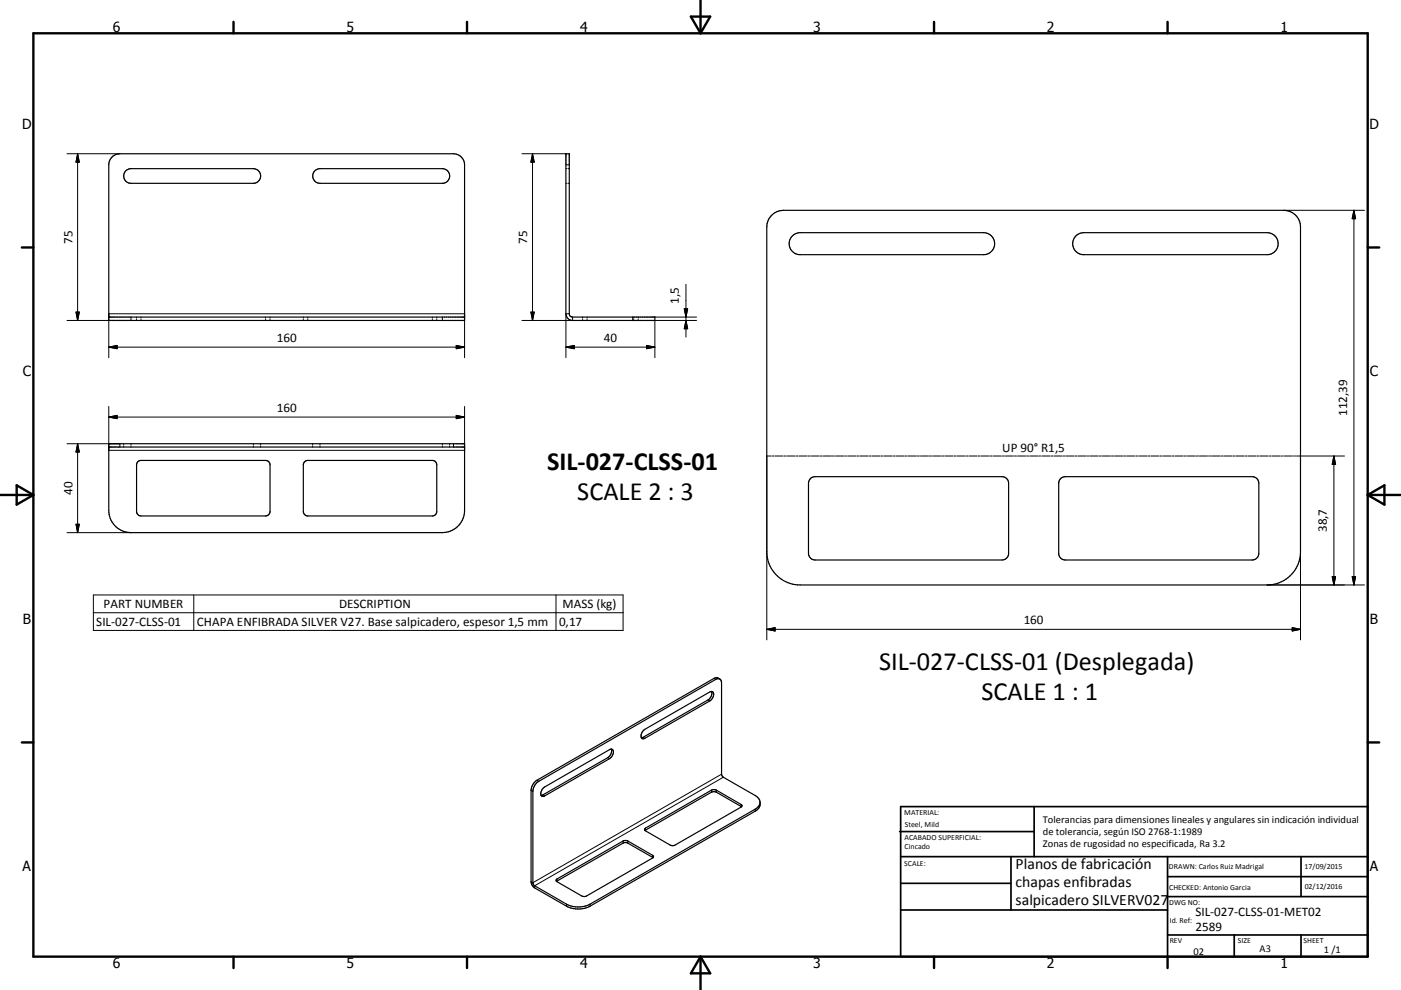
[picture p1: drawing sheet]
<svg xmlns="http://www.w3.org/2000/svg" width="420mm" height="297mm" viewBox="0 0 420 297" stroke-linecap="round" stroke-linejoin="round" font-family="sans-serif">
<g fill="none" stroke="#000" stroke-width=".36">
<path d="M33.6 47.1l1.1-.7 1.2-.3h100.1a3.4 3.4 0 0 1 3.3 3.4v46.6h-106.7v-46.6l.3-1.3zM37.6 51.3l1-.6 .7-.1h36.7a2.2 2.2 0 0 1 2.1 2.2 2.2 2.2 0 0 1-2.1 2.2h-36.7a2.21 2.21 0 0 1-2-1.3 2.21 2.21 0 0 1 .3-2.4zM94.3 51.3l.9-.6 .7-.1h36.7a2.2 2.2 0 0 1 2.2 2.2 2.2 2.2 0 0 1-2.2 2.2h-36.7a2.21 2.21 0 0 1-2-1.3 2.21 2.21 0 0 1 .4-2.4zM169.7 46.1h1l.1 48.5 .2 .3 .7 .2h24.6v1h-24.6a2.02 2.02 0 0 1-2-2zM231.5 64.4l1.4-.9 2-.4h150a5 5 0 0 1 5 5v97.4a10 10 0 0 1-10 10h-140a10 10 0 0 1-10-10v-97.4a5 5 0 0 1 1.6-3.7zM237.6 70.8l1-.7 1.3-.3h55a3.3 3.3 0 0 1 3.3 3.3 3.3 3.3 0 0 1-3.3 3.3h-55a3.3 3.3 0 0 1-3.1-2 3.3 3.3 0 0 1 .8-3.6zM322.6 70.8l1-.7 1.3-.3h55a3.3 3.3 0 0 1 3.3 3.3 3.3 3.3 0 0 1-3.3 3.3h-55a3.3 3.3 0 0 1-3.1-2 3.3 3.3 0 0 1 .8-3.6zM32.6 95.1h106.7M32.6 133.1h106.7v20a6.7 6.7 0 0 1-6.7 6.7h-93.3a6.7 6.7 0 0 1-6.7-6.7zM32.6 134.1h106.7M41.3 138.5l1-.4h37.3a1.35 1.35 0 0 1 1.4 1.4v13.9a1.38 1.38 0 0 1-1.4 1.4h-37.3a1.34 1.34 0 0 1-1.4-1.4v-13.9zM91.3 138.5l1-.4h37.3a1.3 1.3 0 0 1 1.3 1.4v13.9a1.34 1.34 0 0 1-1.3 1.4h-37.3a1.38 1.38 0 0 1-1.4-1.4v-13.9z"/>
<path d="M243.1 143.5l1.3-.5h56a1.99 1.99 0 0 1 2 2v21a1.99 1.99 0 0 1-2 2h-56a1.98 1.98 0 0 1-2-2v-21l.1-.7zM318.1 143.5l1.3-.5h56a1.98 1.98 0 0 1 2 2v21a1.98 1.98 0 0 1-2 2h-56a1.98 1.98 0 0 1-2-2v-21l.3-1zM192.9 219.1l19.9-11.5a.85 .85 0 0 1 1.1 .2 .85 .85 0 0 1-.1 1.1l-1 1.4-19.5 11.2a.79 .79 0 0 1-1-.1 .79 .79 0 0 1-.1-1zM213.3 207.4a2.24 2.24 0 0 1-1 2.6l-20 11.3M215.8 203.7l-.9-.4-.9 .2-53 30.6a3.9 3.9 0 0 0-1.8 3v27.4a2.37 2.37 0 0 0 1.1 1.9l9.5 5.5a7.8 7.8 0 0 0 7.1 0l49.5-28.5a2.6 2.6 0 0 0 1.5-2.4 2.6 2.6 0 0 0-1.5-2.3l-9.5-5.5-.6-.8v-27.5a1.08 1.08 0 0 0-.5-1.2 1.08 1.08 0 0 0-1.2 .1l-53.1 30.6a3.8 3.8 0 0 0-1.7 3v27.8l.4 .5 9.6 5.6a7.8 7.8 0 0 0 7.1 0l49.5-28.5 .9-.8 .6-1.1M162.9 236.4l19.8-11.5a.86 .86 0 0 1 1.2 .2 .86 .86 0 0 1-.1 1.2l-1.1 1.3-19.4 11.2a.78 .78 0 0 1-1-.1 .78 .78 0 0 1-.1-1zM183.3 224.7a2.27 2.27 0 0 1-1.1 2.6l-20 11.4M195.8 257.3l-20.1 11.6-1.3-.1-7.5-4.4M195.8 257.3l-7.7-4.5h-.9l-20.3 11.6M195.8 257.3l.1-.4-.3-.3-7.4-4.3-1-.1-20.2 11.5-.3 .4 .2 .3M222.3 242l-20.3 11.7-1-.1-7.6-4.4M222.3 242l-7.5-4.4-1.1-.1-20.3 11.7"/>
<path d="M222.3 242l.1-.3-.2-.4-7.4-4.3-1.1-.1-20.2 11.5-.3 .4 .2 .4"/>
</g>
<g fill="none" stroke="#000" stroke-width=".3">
<path d="M20.1 46.1h15.8M23.3 46.1l.5 2.5h-1zM23.3 46.1v50M156.5 46.1h13.2M159.7 46.1v50M159.7 46.1l.5 2.5h-1zM169.7 49.5h1M169.7 55h.3M169.7 50.6h.3M170.3 55h.4M170.3 50.6h.4M384.9 63.1h24.2"/>
<path d="M405.9 63.1v112.4M405.9 63.1l.5 2.5h-1zM22.8 93.6h1l-.5 2.5zM39.3 95.1v1h-19.2M40.9 95.1v.4M40.9 95.8v.3M42.3 95.1v.4M42.3 95.8v.3M79.6 95.1v.4M79.6 95.8v.3M81 95.1v.4M81 95.8v.3"/>
<path d="M90.9 95.1v.4M90.9 95.8v.3M92.3 95.1v.4M92.3 95.8v.3M129.6 95.1v.4M129.6 95.8v.3M130.9 95.1v.4M130.9 95.8v.3M132.6 95.1v1M159.2 93.6h1l-.5 2.5zM170.7 94.1h-1v13.2M171.7 95.1v1h-15.2"/>
<path d="M174.7 95.1v.4M174.7 95.8v.3M176 95.1v.4M176 95.8v.3M189.7 95.1v1M190 95.1v.4M190 95.8v.3M191.3 95.1v.4M191.3 95.8v.3M196.3 95.1h12.5M205.1 92.6h1.1l-.5 2.5zM205.7 85.3v15.9"/>
<path d="M205.7 96.1l.5 2.5h-1.1zM208.8 96.1h-12.5v11.2M32.6 107.3v-13.2h106.7v13.2M32.6 104.1h106.7M32.6 104.1l2.5-.5v1zM136.8 103.6l2.5 .5-2.5 .5zM169.7 104.1h26.6M169.7 104.1l2.5-.5v1zM193.8 103.6l2.5 .5-2.5 .5zM20.1 133.1h15.8v1M23.3 133.1v26.7M23.3 133.1l.5 2.5h-1z"/>
<path d="M32.6 122v13.1h106.7v-13.1M32.6 125.1l2.5-.5v1zM32.6 125.1h106.7M37.1 133.1v.4M37.1 133.8v.3M39.3 133.1v.4M39.3 133.8v.3M76 133.1v.4M76 133.8v.3M78.1 133.1v.4M78.1 133.8v.3M93.7 133.1v.4"/>
<path d="M93.7 133.8v.3M95.9 133.1v.4M95.9 133.8v.3M132.6 133.1v.4M132.6 133.8v.3M134.8 133.1v.4M134.8 133.8v.3M136 133.1v1M136.8 124.6l2.5 .5-2.5 .5zM231.1 136.8h-1.2v55.2M231.4 136.8h.6M232.3 136.8h2.4"/>
<path d="M235 136.8h.7M236 136.8h2.4M238.7 136.8h.6M239.6 136.8h2.4M242.3 136.8h.6M243.2 136.8h2.4M245.9 136.8h.7M246.9 136.8h2.4M249.6 136.8h.6M250.5 136.8h2.4M253.2 136.8h.6M254.1 136.8h2.5"/>
<path d="M256.9 136.8h.6M257.8 136.8h2.4M260.5 136.8h.6M261.4 136.8h2.4M264.1 136.8h.6M265 136.8h2.5M267.8 136.8h.6M268.7 136.8h2.4M271.4 136.8h.6M272.3 136.8h2.5M275.1 136.8h.5M275.9 136.8h2.5"/>
<path d="M278.7 136.8h.6M279.6 136.8h2.4M282.3 136.8h.6M283.2 136.8h2.4M286 136.8h.6M286.9 136.8h2.4M289.6 136.8h.6M290.5 136.8h2.4M293.2 136.8h.6M294.1 136.8h2.5M296.9 136.8h.6M297.8 136.8h2.4"/>
<path d="M300.5 136.8h.6M301.4 136.8h2.4M304.1 136.8h.7M305.1 136.8h2.4M307.8 136.8h.6M308.7 136.8h2.4M311.4 136.8h.6M312.3 136.8h2.4M315 136.8h.6M316 136.8h2.4M318.7 136.8h.6M319.6 136.8h2.4"/>
<path d="M322.3 136.8h.6M323.2 136.8h2.5M326 136.8h.6M326.9 136.8h2.4M329.6 136.8h.6M330.5 136.8h2.4M333.2 136.8h.6M334.1 136.8h2.5M336.9 136.8h.6M337.8 136.8h2.4M340.5 136.8h.6M341.4 136.8h2.4"/>
<path d="M344.2 136.8h.6M345.1 136.8h2.4M347.8 136.8h.6M348.7 136.8h2.4M351.4 136.8h.6M352.3 136.8h2.4M355 136.8h.7M356 136.8h2.4M358.7 136.8h.6M359.6 136.8h2.4M362.3 136.8h.6M363.2 136.8h2.5"/>
<path d="M366 136.8h.6M366.9 136.8h2.4M369.6 136.8h.6M370.5 136.8h2.4M373.2 136.8h.6M374.2 136.8h2.4M376.9 136.8h.6M377.8 136.8h2.4M380.5 136.8h.6M381.4 136.8h2.5M384.2 136.8h.5M385 136.8h2.5"/>
<path d="M387.8 136.8h.6M388.7 136.8h14.4M389.9 136.8v55.2M399.9 136.8v38.7M399.9 136.8l.5 2.5h-1zM20.1 159.8h19.2M22.8 157.3h1l-.5 2.5zM28 178.5h158.8v10.6h-158.8zM58.1 178.5v10.6M166.7 178.5v10.6M379.9 175.5h29.2M399.4 173h1l-.5 2.5z"/>
<path d="M405.4 173h1l-.5 2.5zM28 183.8h158.8M229.9 188.8h160M229.9 188.8l2.5-.5v1zM387.4 188.3l2.5 .5-2.5 .5zM212.3 210l.5 .3M214 203.5l.6 .3M159.2 237.1l.6 .3M161 234.1l.5 .3M162.8 238.5l.5 .3M182.2 227.3l.5 .3M192.8 221.2l.5 .3"/>
<path d="M213.3 237v.6M214.8 237v.6M216.3 232.3l-56.5 32.5-.6-.3M216.9 233.2l-56.6 32.5v.7M186.8 252.3v.6M188.2 252.3v.6M193.5 248.4v.7M195.6 256.6v.6M222.2 241.3v.6M226.4 242.8v.6M167 263.7v.6M169.8 271.3v.6"/>
<path d="M176.9 271.3v.6"/>
</g>
<g fill="none" stroke="#000" stroke-width=".71">
<path d="M10 10h400v277h-400zM70 6.6v3.4M140 6.6v3.4M207.1 5h5.8l-2.9 5zM210 0v10M280 6.6v3.4M350 6.6v3.4M6.6 74.2h3.4M410 74.2h3.5M0 148.5h10M5 145.6l5 2.9-5 2.9zM410 148.5h10.1"/>
<path d="M410 148.5l5.1-2.9v5.8zM6.6 222.7h3.4M410 222.7h3.5M70 287v3.4M140 287v3.4M210 287v10M210 287l2.9 5h-5.8zM280 287v3.4M350 287v3.4"/>
</g>
<g fill="none" stroke="#000" stroke-width=".51">
<path d="M269.7 249.5h40.3M270 242h140v45h-140zM270 257h140M303.1 257v16M310 242v15M350 257v30M390.1 257v12M270 265h33.1M270 273h80M350 269h60M350 263h60M350 280.5h60"/>
<path d="M370 280.5v6.5M390.1 280.5v6.5"/>
</g>
<g fill="#000" stroke="#000" stroke-width=".3">
<path d="M23.3 46.1l.5 2.5h-1zM159.7 46.1l.5 2.5h-1zM405.9 63.1l.5 2.5h-1zM22.8 93.6h1l-.5 2.5zM159.2 93.6h1l-.5 2.5zM205.1 92.6h1.1l-.5 2.5zM205.7 96.1l.5 2.5h-1.1zM32.6 104.1l2.5-.5v1zM136.8 103.6l2.5 .5-2.5 .5zM169.7 104.1l2.5-.5v1zM193.8 103.6l2.5 .5-2.5 .5zM23.3 133.1l.5 2.5h-1z"/>
<path d="M32.6 125.1l2.5-.5v1zM136.8 124.6l2.5 .5-2.5 .5zM399.9 136.8l.5 2.5h-1zM22.8 157.3h1l-.5 2.5zM399.4 173h1l-.5 2.5zM405.4 173h1l-.5 2.5zM229.9 188.8l2.5-.5v1zM387.4 188.3l2.5 .5-2.5 .5z"/>
</g>
<g font-size="7.9">
<text x="164" y="141">SIL-027-CLSS-01</text>
<text x="173.1" y="149.9">SCALE 2 : 3</text>
<text x="263.6" y="201.1">SIL-027-CLSS-01 (Desplegada)</text>
<text x="294.2" y="210.1">SCALE 1 : 1</text>
</g>
<g font-size="4.7">
<text x="304.5" y="260.9">Planos de fabricación</text>
<text x="304.5" y="266.2">chapas enfibradas</text>
<text x="304.5" y="271.6">salpicadero SILVERV027</text>
</g>
<g font-size="4.2">
<text x="33.9" y="9.6">6</text>
<text x="103.9" y="9.6">5</text>
<text x="173.9" y="9.6">4</text>
<text x="243.8" y="9.6">3</text>
<text x="313.9" y="9.6">2</text>
<text x="383.9" y="9.6">1</text>
<text x="6.7" y="38.7">D</text>
<text x="410.5" y="38.7">D</text>
<text x="6.9" y="112.9">C</text>
<text x="410.7" y="112.9">C</text>
<text x="6.9" y="187.1">B</text>
<text x="410.7" y="187.1">B</text>
<text x="6.8" y="261.4">A</text>
<text x="410.7" y="261.4">A</text>
<text x="33.9" y="290.4">6</text>
<text x="103.9" y="290.4">5</text>
<text x="173.9" y="290.4">4</text>
<text x="243.8" y="290.4">3</text>
<text x="313.9" y="290.4">2</text>
<text x="383.9" y="290.4">1</text>
</g>
<g font-size="3.9">
<text x="21.8" y="73.2" transform="rotate(-90 21.8 73.2)">75</text>
<text x="158.1" y="73.2" transform="rotate(-90 158.1 73.2)">75</text>
<text x="203.5" y="91.1" transform="rotate(-90 203.5 91.1)">1,5</text>
<text x="83" y="102.6">160</text>
<text x="181" y="102.6">40</text>
<text x="83" y="123.6">160</text>
<text x="403.9" y="124.8" transform="rotate(-90 403.9 124.8)">112,39</text>
<text x="300.5" y="135.6">UP 90° R1,5</text>
<text x="21.8" y="148.5" transform="rotate(-90 21.8 148.5)">40</text>
<text x="397.8" y="159.6" transform="rotate(-90 397.8 159.6)">38,7</text>
<text x="31.1" y="182.4">PART NUMBER</text>
<text x="101.7" y="182.4">DESCRIPTION</text>
<text x="168.7" y="182.5">MASS (kg)</text>
<text x="28.9" y="187.7">SIL-027-CLSS-01</text>
<text x="59" y="187.8">CHAPA ENFIBRADA SILVER V27. Base salpicadero, espesor 1,5 mm</text>
<text x="167.6" y="187.7">0,17</text>
<text x="306.9" y="187.2">160</text>
<text x="358.4" y="274.9">SIL-027-CLSS-01-MET02</text>
<text x="358.4" y="279.4">2589</text>
</g>
<g font-size="3.1">
<text x="312.7" y="246.8">Tolerancias para dimensiones lineales y angulares sin indicación individual</text>
<text x="312.7" y="250.4">de tolerancia, según ISO 2768-1:1989</text>
<text x="312.7" y="254">Zonas de rugosidad no especificada, Ra 3.2</text>
<text x="357.8" y="286.5">02</text>
<text x="377.6" y="285.6">A3</text>
<text x="396.9" y="285.9">1 /1</text>
</g>
<g font-size="2.4">
<text x="271.1" y="244.4">MATERIAL:</text>
<text x="271.2" y="252">ACABADO SUPERFICIAL:</text>
<text x="271.3" y="248">Steel, Mild</text>
<text x="271.2" y="254.7">Cincado</text>
<text x="271.1" y="259.7">SCALE:</text>
<text x="350.4" y="260.8">DRAWN: Carlos Ruiz Madrigal</text>
<text x="391.1" y="260.6">17/09/2015</text>
<text x="350.5" y="267">CHECKED: Antonio Garcia</text>
<text x="391.2" y="266.7">02/12/2016</text>
<text x="350.5" y="271.4">DWG NO:</text>
<text x="350.7" y="276.9">Id. Ref:</text>
<text x="350.7" y="282.8">REV</text>
<text x="371.1" y="282.9">SIZE</text>
<text x="390.8" y="283">SHEET</text>
</g>
</svg>
